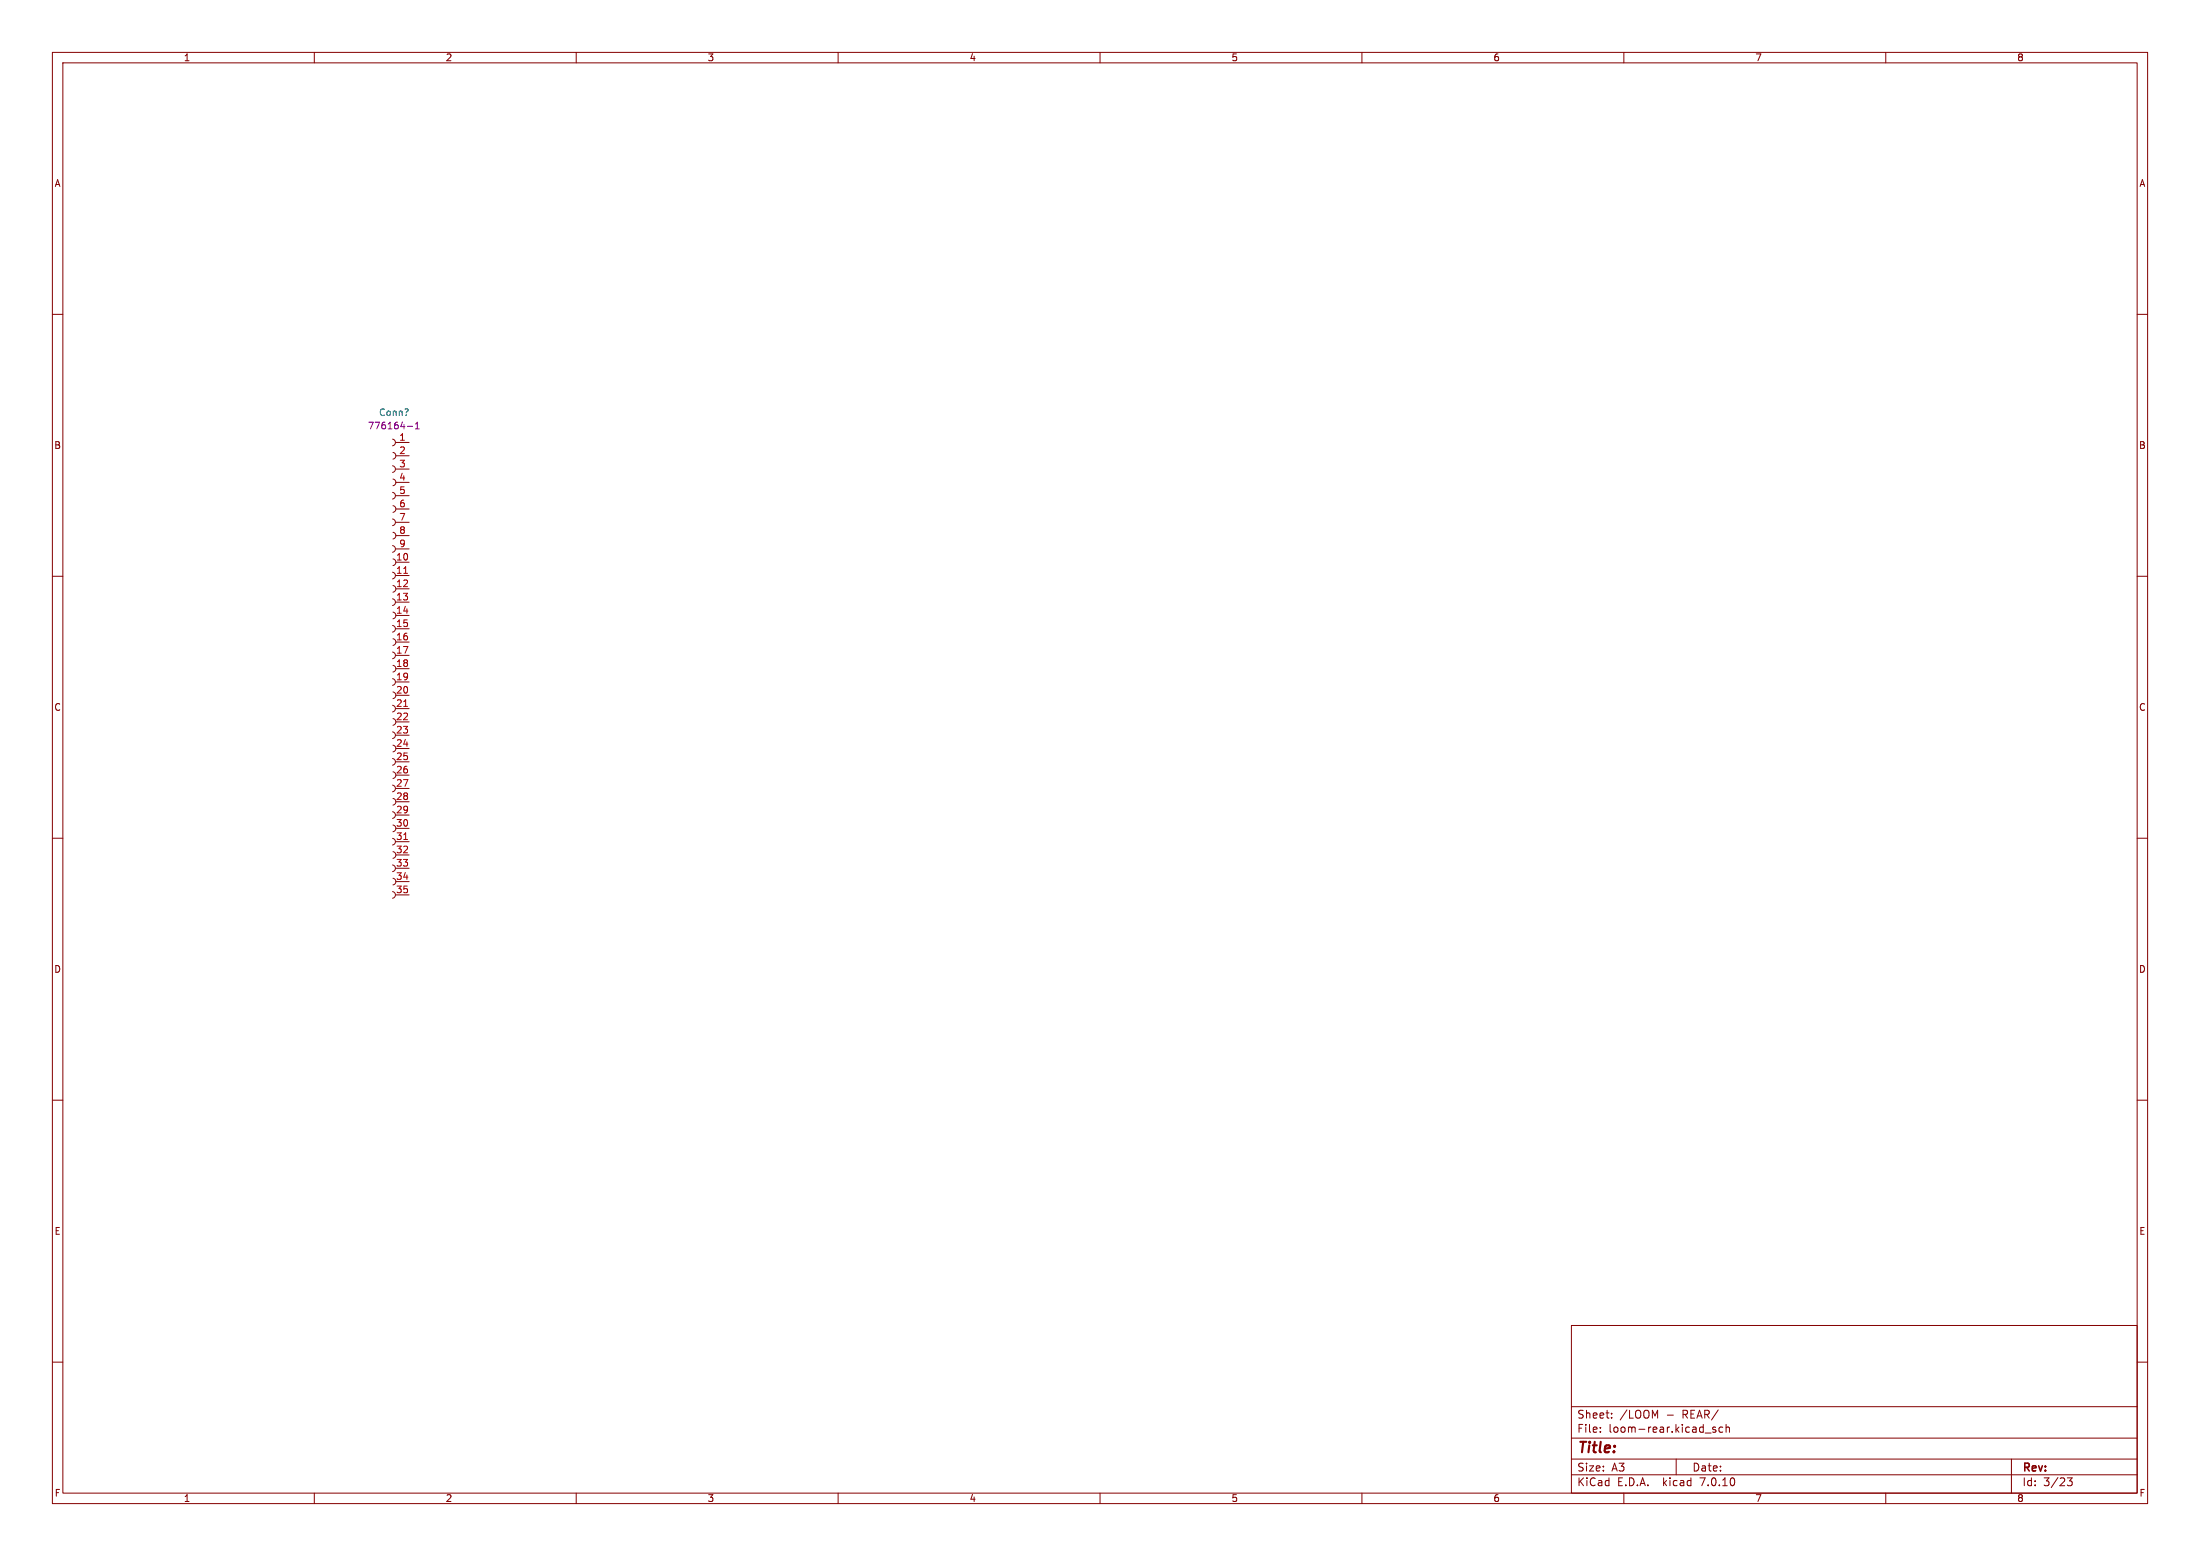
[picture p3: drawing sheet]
<svg xmlns="http://www.w3.org/2000/svg" width="420mm" height="297mm" viewBox="0 0 420 297" stroke-linecap="round" stroke-linejoin="round" font-family="sans-serif">
<g fill="none" stroke="#840000" stroke-width=".19">
<path d="M10 10h400v277h-400zM12 12h396v273h-396zM60 10v2M110 10v2M160 10v2M210 10v2M260 10v2M310 10v2M360 10v2M10 60h2M408 60h2M74.9 99.1a.64 .64 0 0 1 .6 .6 .64 .64 0 0 1-.6 .6"/>
<path d="M74.9 94a.64 .64 0 0 1 .6 .6 .64 .64 0 0 1-.6 .7M74.9 88.9a.64 .64 0 0 1 .6 .6 .64 .64 0 0 1-.6 .7M74.9 83.8a.64 .64 0 0 1 .6 .7 .64 .64 0 0 1-.6 .6M75 96.5a.64 .64 0 0 1 .6 .7 .64 .64 0 0 1-.6 .6M75 91.4a.64 .64 0 0 1 .6 .7 .64 .64 0 0 1-.6 .6M75 86.4a.64 .64 0 0 1 .6 .6 .64 .64 0 0 1-.6 .6M75.6 84.5h2.5M75.6 87h2.5M75.6 89.5h2.5M75.6 92.1h2.5M75.6 94.6h2.5M75.6 97.2h2.5"/>
<path d="M75.6 99.7h2.5M10 110h2M74.9 119.4a.64 .64 0 0 1 .6 .6 .64 .64 0 0 1-.6 .7M74.9 114.3a.64 .64 0 0 1 .6 .6 .64 .64 0 0 1-.6 .7M74.9 109.2a.64 .64 0 0 1 .6 .7 .64 .64 0 0 1-.6 .6M74.9 104.1a.64 .64 0 0 1 .6 .7 .64 .64 0 0 1-.6 .6M75 116.8a.64 .64 0 0 1 .6 .7 .64 .64 0 0 1-.6 .6M75 111.8a.64 .64 0 0 1 .6 .6 .64 .64 0 0 1-.6 .6M75 106.7a.64 .64 0 0 1 .6 .6 .64 .64 0 0 1-.6 .7M75 101.6a.64 .64 0 0 1 .6 .6 .64 .64 0 0 1-.6 .7M75.6 107.3h2.5M75.6 109.9h2.5"/>
<path d="M75.6 112.4h2.5M75.6 114.9h2.5M75.6 117.5h2.5M75.6 102.2h2.5M75.6 104.8h2.5M408 110h2M74.9 139.7a.64 .64 0 0 1 .6 .6 .64 .64 0 0 1-.6 .7M74.9 134.6a.64 .64 0 0 1 .6 .7 .64 .64 0 0 1-.6 .6M74.9 129.5a.64 .64 0 0 1 .6 .7 .64 .64 0 0 1-.6 .6M74.9 124.5a.64 .64 0 0 1 .6 .6 .64 .64 0 0 1-.6 .6M75 137.2a.64 .64 0 0 1 .6 .6 .64 .64 0 0 1-.6 .6M75 132.1a.64 .64 0 0 1 .6 .6 .64 .64 0 0 1-.6 .7"/>
<path d="M75 127a.64 .64 0 0 1 .6 .6 .64 .64 0 0 1-.6 .7M75 121.9a.64 .64 0 0 1 .6 .7 .64 .64 0 0 1-.6 .6M75.6 120h2.5M75.6 122.6h2.5M75.6 125.1h2.5M75.6 127.6h2.5M75.6 130.2h2.5M75.6 132.7h2.5M75.6 135.3h2.5M75.6 137.8h2.5M10 160h2M74.9 154.9a.64 .64 0 0 1 .6 .7 .64 .64 0 0 1-.6 .6"/>
<path d="M74.9 149.9a.64 .64 0 0 1 .6 .6 .64 .64 0 0 1-.6 .6M74.9 144.8a.64 .64 0 0 1 .6 .6 .64 .64 0 0 1-.6 .7M75 157.5a.64 .64 0 0 1 .6 .6 .64 .64 0 0 1-.6 .7M75 152.4a.64 .64 0 0 1 .6 .6 .64 .64 0 0 1-.6 .7M75 147.3a.64 .64 0 0 1 .6 .7 .64 .64 0 0 1-.6 .6M75 142.2a.64 .64 0 0 1 .6 .7 .64 .64 0 0 1-.6 .6M75.6 140.3h2.5M75.6 142.9h2.5M75.6 145.4h2.5M75.6 148h2.5M75.6 150.5h2.5M75.6 153h2.5"/>
<path d="M75.6 155.6h2.5M75.6 158.1h2.5M408 160h2M74.9 170.2a.64 .64 0 0 1 .6 .6 .64 .64 0 0 1-.6 .7M74.9 165.1a.64 .64 0 0 1 .6 .6 .64 .64 0 0 1-.6 .7M74.9 160a.64 .64 0 0 1 .6 .7 .64 .64 0 0 1-.6 .6M75 167.6a.64 .64 0 0 1 .6 .7 .64 .64 0 0 1-.6 .6M75 162.6a.64 .64 0 0 1 .6 .6 .64 .64 0 0 1-.6 .6M75.6 160.7h2.5M75.6 163.2h2.5M75.6 165.7h2.5M75.6 168.3h2.5"/>
<path d="M75.6 170.8h2.5M10 210h2M408 210h2M10 260h2M300 253h108v32h-108zM408 260h2M300 278.5h108M300 274.5h108M300 268.5h108M305.5 273.2v.2M305.5 272.5v.1M307.7 270.5v.2"/>
<path d="M307.7 269.8v.1M320 278.5v3M325.5 273.5h1.2M327.5 272.5l-.3-.1-.3 .2 .1 .2 .5 .2v.3h-.6M328.9 272.5l-.5-.1-.2 .3 .1 .6h.6M329.5 272.5l.2-.1 .4 .1 .1 .9M329.5 271.9v1.5M384 278.5v6.5M60 285v2M110 285v2M160 285v2M210 285v2"/>
<path d="M260 285v2M300 281.5h108M310 285v2M360 285v2M394.7 282.1h.9l-.5 .6 .4 .1v.6l-.2 .2-.6-.1"/>
</g>
<path d="M77.1 109.4h.7M77.1 134.8h.7M77.1 160.2h.7" fill="none" stroke="#a90000" stroke-width=".19"/>
<path d="M77.8 81.4h1M79.3 81.9h.7M79.3 81l.4-.4v1.3" fill="none" stroke="#840084" stroke-width=".19"/>
<text font-size="2.8" fill="#840000" x="301" y="277.9">Title:</text>
<g font-size="2.1" fill="#840000">
<text x="301" y="273.7">File:</text>
<text x="301" y="271">Sheet:</text>
<text x="307.1" y="273.7">loom-rear.kicad_sch</text>
<text x="309.2" y="271">/LOOM</text>
<text x="318.2" y="271">-</text>
<text x="321.3" y="271">REAR/</text>
<text x="301" y="281.1">Size:</text>
<text x="307.6" y="281.1">A3</text>
<text x="323" y="281.1">Date:</text>
<text x="386" y="281.3">Rev:</text>
<text x="301" y="283.9">KiCad</text>
<text x="308.7" y="283.9">E.D.A.</text>
<text x="317.6" y="283.9">kicad</text>
<text x="324.8" y="283.9">7.0.10</text>
<text x="386" y="283.9">Id:</text>
<text x="390.1" y="283.9">3/23</text>
</g>
<g font-size="1.8" fill="#840000">
<text x="35" y="11.9">1</text>
<text x="85" y="11.9">2</text>
<text x="135" y="11.9">3</text>
<text x="185" y="11.9">4</text>
<text x="235" y="11.9">5</text>
<text x="285" y="11.9">6</text>
<text x="335" y="11.9">7</text>
<text x="385" y="11.9">8</text>
<text x="10.3" y="35.9">A</text>
<text x="408.3" y="35.9">A</text>
<text x="10.3" y="85.9">B</text>
<text x="408.2" y="85.9">B</text>
<text x="10.3" y="135.9">C</text>
<text x="408.2" y="135.9">C</text>
<text x="10.3" y="185.9">D</text>
<text x="408.2" y="185.9">D</text>
<text x="10.3" y="235.9">E</text>
<text x="408.3" y="235.9">E</text>
<text x="10.3" y="285.9">F</text>
<text x="35" y="286.9">1</text>
<text x="85" y="286.9">2</text>
<text x="135" y="286.9">3</text>
<text x="185" y="286.9">4</text>
<text x="235" y="286.9">5</text>
<text x="285" y="286.9">6</text>
<text x="335" y="286.9">7</text>
<text x="385" y="286.9">8</text>
<text x="408.3" y="285.9">F</text>
</g>
<text font-size="1.8" fill="#840084" x="70.1" y="82.1">776164-1</text>
<text font-size="1.8" fill="#006464" x="72.2" y="79.6">Conn?</text>
<g font-size="1.8" fill="#a90000">
<text x="76.1" y="84.2">1</text>
<text x="76.1" y="86.7">2</text>
<text x="76.1" y="89.3">3</text>
<text x="76.1" y="91.8">4</text>
<text x="76.1" y="94.4">5</text>
<text x="76.1" y="96.9">6</text>
<text x="76.1" y="99.4">7</text>
<text x="76.1" y="102">8</text>
<text x="75.5" y="107.1">10</text>
<text x="76.1" y="104.5">9</text>
<text x="75.5" y="109.6">11</text>
<text x="75.5" y="112.1">12</text>
<text x="75.5" y="114.7">13</text>
<text x="75.5" y="117.2">14</text>
<text x="75.5" y="119.8">15</text>
<text x="75.5" y="122.3">16</text>
<text x="75.5" y="124.8">17</text>
<text x="75.5" y="127.4">18</text>
<text x="75.5" y="129.9">19</text>
<text x="75.5" y="132.5">20</text>
<text x="75.5" y="135">21</text>
<text x="75.5" y="137.5">22</text>
<text x="75.5" y="140.1">23</text>
<text x="75.5" y="142.6">24</text>
<text x="75.5" y="145.2">25</text>
<text x="75.5" y="147.7">26</text>
<text x="75.5" y="150.2">27</text>
<text x="75.5" y="152.8">28</text>
<text x="75.5" y="155.3">29</text>
<text x="75.5" y="157.9">30</text>
<text x="75.5" y="160.4">31</text>
<text x="75.5" y="162.9">32</text>
<text x="75.5" y="165.5">33</text>
<text x="75.5" y="168">34</text>
<text x="75.5" y="170.6">35</text>
</g>
</svg>
